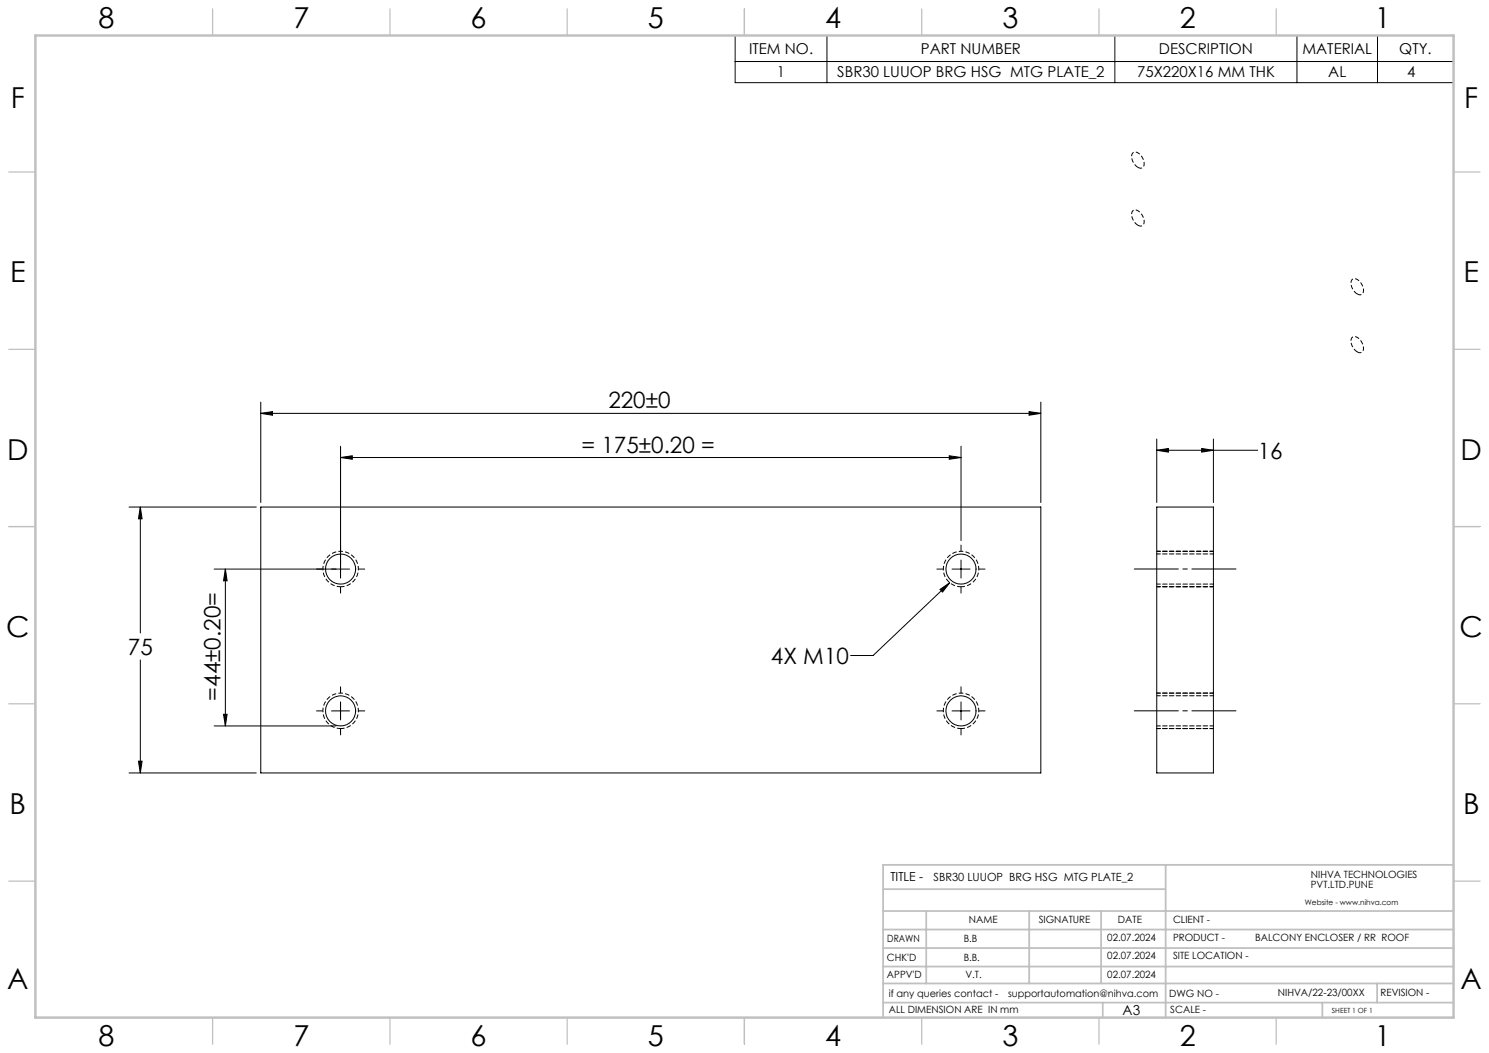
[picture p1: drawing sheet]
<svg xmlns="http://www.w3.org/2000/svg" width="420mm" height="297mm" viewBox="0 0 420 297" stroke-linecap="round" stroke-linejoin="round" font-family="sans-serif">
<g fill="none" stroke="#000" stroke-width=".28">
<path d="M207.4 10h202.6v13.3h-202.6zM207.4 17.4h202.6M233.3 10v13.3M314.5 10v13.3M365.8 10v13.3M388.5 10v13.3M73.6 116.6l3.3-.5v1zM73.6 113.4v28.3M73.6 116.6h220M290.3 116.1l3.3 .5-3.3 .5zM293.6 113.4v28.3M96.1 125.9v37.2"/>
<path d="M96.1 129h175M96.1 129l3.3-.5v1zM267.8 128.5l3.3 .5-3.3 .5zM271.1 125.9v26.6M326.3 123.8v17.9M326.3 127h28.5M326.3 127l3.3-.5v1zM338.9 126.5l3.4 .5-3.4 .5zM342.3 123.8v17.9M36.4 143h35.9M39.6 143l.5 3.3h-1zM39.6 143v35.5"/>
<path d="M73.6 143h220v75h-220zM271.1 153.7v1.7M271.1 158v5.1M326.3 143h16v75h-16zM63.6 160.5l.5 3.3h-1.1zM63.6 160.5v44.2M96.1 165.6v1.7M98.6 160.5h-38.2M101.1 160.5h1.8M264.3 160.5h1.7M265.1 166.3l2.8-1.9-2 2.6zM267.9 164.4l-21.6 20.5h-6.4"/>
<path d="M268.5 160.5h5.1M271.1 165.6v1.7M276.2 160.5h1.6M39.6 186.1v31.9M96.1 193.7v1.7M96.1 198v5.1M271.1 193.7v1.7M271.1 198v5.1M36.4 218h35.9M39.1 214.7h1l-.5 3.3zM60.4 204.7h34.4M63 201.5h1.1l-.5 3.2z"/>
<path d="M89.3 200.5h1.7M93.5 200.5h5.1M96.1 205.6v1.7M101.1 200.5h1.8M264.3 200.5h1.7M268.5 200.5h5.1M271.1 205.6v1.7M276.2 200.5h1.6"/>
<circle cx="96.1" cy="160.5" r="4.3"/>
<circle cx="271.1" cy="160.5" r="4.2"/>
<circle cx="96.1" cy="200.5" r="4.3"/>
<circle cx="271.1" cy="200.5" r="4.2"/>
</g>
<path d="M96.1 165.5a5 5 0 0 1-4.4-7.4 5 5 0 0 1 8.6-.3 5 5 0 0 1-3.9 7.7h-.3M271.1 165.5a5 5 0 0 1-4.4-7.4 5 5 0 0 1 8.6-.3 5 5 0 0 1-3.9 7.7h-.3M96.1 205.5a5 5 0 0 1-4.4-7.4 5 5 0 0 1 8.6-.3 5 5 0 0 1-3.9 7.7h-.3M271.1 205.5a5 5 0 0 1-4.4-7.4 5 5 0 0 1 8.6-.3 5 5 0 0 1-3.9 7.7h-.3" fill="none" stroke="#000" stroke-width=".28" stroke-dasharray="1.3 .6" stroke-dashoffset=".2" stroke-linecap="butt"/>
<path d="M321 47.2a3.2 3.2 0 0 1-1.4-4.1 2.38 2.38 0 0 1 2.9 2 1.43 1.43 0 0 1-.9 2.3l-.6-.2M321 63.5a3.2 3.2 0 0 1-1.4-4.1 2.38 2.38 0 0 1 2.9 2 1.43 1.43 0 0 1-.9 2.4l-.6-.3M382.8 99.2a3.2 3.2 0 0 1-1.3-4.1 2.38 2.38 0 0 1 2.9 2 1.43 1.43 0 0 1-.9 2.4l-.7-.3M382.8 82.9a3.2 3.2 0 0 1-1.3-4.1 2.38 2.38 0 0 1 2.9 2 1.43 1.43 0 0 1-.9 2.3l-.7-.2" fill="none" stroke="#000" stroke-width=".28" stroke-dasharray="1.3 .6" stroke-linecap="butt"/>
<path d="M319.9 160.5h28.7M319.9 200.5h28.7" fill="none" stroke="#000" stroke-width=".28" stroke-dasharray="15.2 1.3 1.3 1.3" stroke-dashoffset="2.8"/>
<g fill="none" stroke="#c0c0c0" stroke-width=".35">
<path d="M60 2.5v7.5M110 2.5v7.5M160 2.5v7.5M210 2.5v7.5M260 2.5v7.5M310 2.5v7.5M360 2.5v7.5M2.5 48.5h7.5M410 48.5h7.5M2.5 98.5h7.5M410 98.5h7.5M2.5 148.5h7.5"/>
<path d="M410 148.5h7.5M2.5 198.5h7.5M410 198.5h7.5M2.5 248.5h7.5M410 248.5h7.5M60 287v7.5M110 287v7.5M160 287v7.5M210 287v7.5M260 287v7.5M310 287v7.5M360 287v7.5"/>
</g>
<g fill="none" stroke="#c0c0c0" stroke-width=".5">
<path d="M249.1 257h160.9M249.1 250.8h79.7M261.3 257v20.4M290.3 257v20.4M310.6 257v20.4M328.8 243.9v43.1M410 243.9h-160.9v43.1M249.1 272.6h160.9M249.1 267.4h160.9M249.1 262.2h160.9M249.1 277.4h160.9M388.4 277.4v5.4"/>
<path d="M249.1 282.8h160.9M311 282.8v4.2M373 282.8v4.2"/>
</g>
<path d="M10 10h400v277h-400z" fill="none" stroke="#c0c0c0" stroke-width=".7"/>
<path d="M326.3 155.5h16M342.3 156.2h-16M326.3 165.5h16M326.3 164.7h16M326.3 195.5h16M342.3 196.2h-16M326.3 205.5h16M326.3 204.7h16" fill="none" stroke="#000" stroke-width=".28" stroke-dasharray="1.3 .6" stroke-dashoffset=".3"/>
<g fill="#000">
<path d="M265.1 166.3l2.8-1.9-2 2.6z"/>
<path d="M290.3 116.1l3.3 .5-3.3 .5zM73.6 116.6l3.3-.5v1z"/>
<path d="M39.6 143l.5 3.3h-1zM39.1 214.7h1l-.5 3.3zM96.1 129l3.3-.5v1zM267.8 128.5l3.3 .5-3.3 .5zM338.9 126.5l3.4 .5-3.4 .5zM326.3 127l3.3-.5v1z"/>
<path d="M63.6 160.5l.5 3.3h-1.1zM63 201.5h1.1l-.5 3.2z"/>
</g>
<g font-size="8.1">
<text x="27.8" y="8">8</text>
<text x="82.8" y="8">7</text>
<text x="132.8" y="8">6</text>
<text x="182.8" y="8">5</text>
<text x="232.8" y="8">4</text>
<text x="282.8" y="8">3</text>
<text x="332.8" y="8">2</text>
<text x="387.8" y="8">1</text>
<text x="3" y="30.4">F</text>
<text x="413" y="30.4">F</text>
<text x="2.8" y="79.6">E</text>
<text x="412.8" y="79.6">E</text>
<text x="2" y="129.6">D</text>
<text x="412" y="129.6">D</text>
<text x="1.7" y="179.6">C</text>
<text x="411.7" y="179.6">C</text>
<text x="2.7" y="229.6">B</text>
<text x="412.7" y="229.6">B</text>
<text x="2" y="278.9">A</text>
<text x="412" y="278.9">A</text>
<text x="27.8" y="295">8</text>
<text x="82.8" y="295">7</text>
<text x="132.8" y="295">6</text>
<text x="182.8" y="295">5</text>
<text x="232.8" y="295">4</text>
<text x="282.8" y="295">3</text>
<text x="332.8" y="295">2</text>
<text x="387.8" y="295">1</text>
</g>
<g font-size="6.3">
<text x="171.6" y="115.2">220±0</text>
<text x="164" y="127.6">= 175±0.20 =</text>
<text x="354.8" y="129.4">16</text>
<text x="36.1" y="184.7">75</text>
<text x="217.4" y="187.3">4X M10</text>
<text x="62.2" y="197.6" transform="rotate(-90 62.2 197.6)">=44±0.20=</text>
</g>
<g font-size="4.2">
<text x="211.3" y="15.2">ITEM NO.</text>
<text x="259.8" y="15.2">PART NUMBER</text>
<text x="326.9" y="15.2">DESCRIPTION</text>
<text x="367.4" y="15.2">MATERIAL</text>
<text x="394.7" y="15.2">QTY.</text>
<text x="219.2" y="21.9">1</text>
<text x="236.2" y="21.9">SBR30 LUUOP BRG HSG MTG PLATE_2</text>
<text x="320.7" y="21.9">75X220X16 MM THK</text>
<text x="374.7" y="21.9">AL</text>
<text x="396.9" y="21.9">4</text>
</g>
<text font-size="3.9" x="316.7" y="286.4">A3</text>
<text font-size="3.5" x="251.2" y="248.5">TITLE -</text>
<text font-size="3.2" x="263.3" y="248.5">SBR30 LUUOP BRG HSG MTG PLATE_2</text>
<g font-size="2.8">
<text x="369.8" y="247.7">NIHVA TECHNOLOGIES</text>
<text x="369.8" y="250.5">PVT.LTD.PUNE</text>
<text x="273.3" y="260.4">NAME</text>
<text x="293" y="260.4">SIGNATURE</text>
<text x="315.3" y="260.5">DATE</text>
<text x="330.9" y="260.5">CLIENT -</text>
<text x="250.3" y="265.7">DRAWN</text>
<text x="271.8" y="265.7">B.B</text>
<text x="312.3" y="265.5">02.07.2024</text>
<text x="330.9" y="265.5">PRODUCT -</text>
<text x="354.1" y="265.5">BALCONY ENCLOSER / RR ROOF</text>
<text x="250.2" y="271.1">CHK'D</text>
<text x="250.2" y="275.8">APPV'D</text>
<text x="271.8" y="271.1">B.B.</text>
<text x="272.3" y="275.8">V.T.</text>
<text x="312.3" y="270.6">02.07.2024</text>
<text x="312.3" y="275.8">02.07.2024</text>
<text x="330.9" y="270.6">SITE LOCATION -</text>
<text x="250.7" y="281.1">if any queries contact -</text>
<text x="284.3" y="281.1">supportautomation@nihva.com</text>
<text x="329.8" y="281.3">DWG NO -</text>
<text x="360.5" y="281.1">NIHVA/22-23/00XX</text>
<text x="389.4" y="281.1">REVISION -</text>
<text x="250.7" y="285.6">ALL DIMENSION ARE IN mm</text>
<text x="330.1" y="285.7">SCALE -</text>
</g>
<text font-size="2.1" x="368.1" y="255.1">Website - www.nihva.com</text>
<text font-size="2" x="375.7" y="285.6">SHEET 1 OF 1</text>
</svg>
